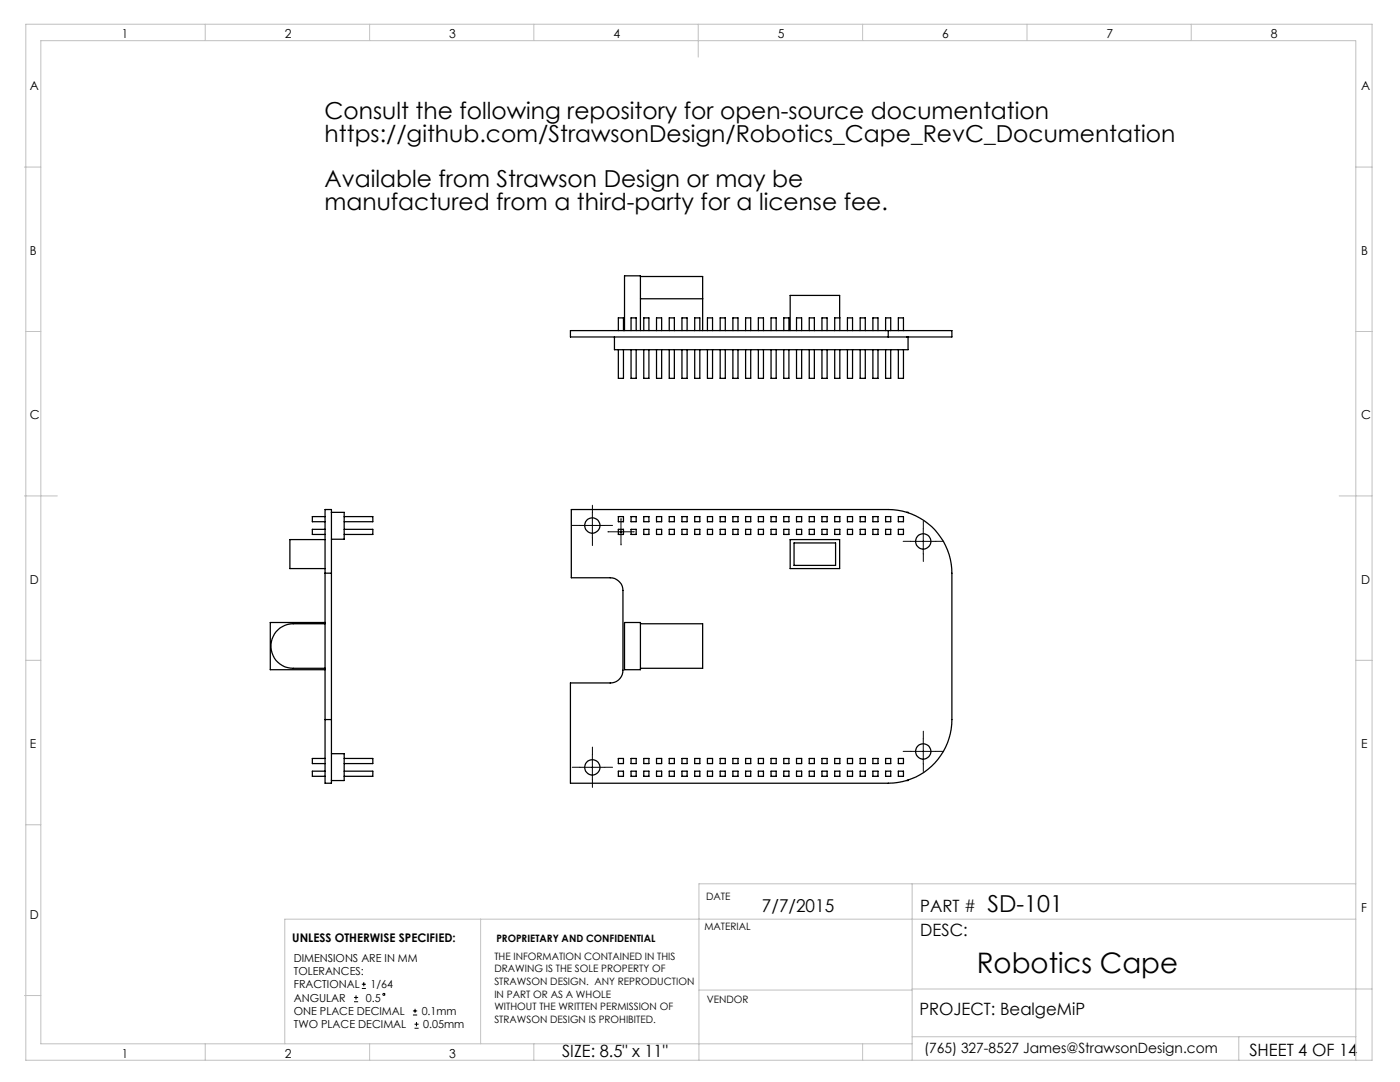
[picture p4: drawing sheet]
<svg xmlns="http://www.w3.org/2000/svg" width="279mm" height="216mm" viewBox="0 0 279 216" stroke-linecap="round" stroke-linejoin="round" font-family="sans-serif">
<g fill="none" stroke="#000" stroke-width=".2">
<path d="M115.7 104.8h5M118.2 102.3v5.1M121.4 106.1h5M123.9 103.6v5M181.8 108h5M184.3 105.5v5M115.7 153.1h5M118.2 150.6v5M181.8 149.9h5M184.3 147.4v5M70.7 199.9h.8M70.7 199h.8"/>
<path d="M71 198.6v.9M72.2 197.2h.8M72.2 196.4h.8M72.6 196v.8M82.4 202.5h.9M82.4 201.7h.9M82.7 205.2h.8M82.7 204.4h.8M82.8 201.3v.8M83.1 203.9v.9"/>
<circle cx="76.6" cy="198.4" r=".21"/>
</g>
<g fill="none" stroke="#000" stroke-width=".2" stroke-dasharray="15.2 1.3 1.3 1.3">
<path d="M115.7 104.8h-1.5M118.2 102.3v-1.5M118.2 107.3v1.6M120.7 104.8h1.6M121.4 106.1h-.1M123.9 103.6v-.1M123.9 108.6v.1M126.4 106.1h.2M181.8 108h-1.6M184.3 105.5v-1.5M184.3 110.5v1.5M186.8 108h1.5"/>
<path d="M115.7 153.1h-1.5M118.2 150.6v-1.5M118.2 155.6v1.5M120.7 153.1h1.6M181.8 149.9h-1.6M184.3 147.4v-1.5M184.3 152.4v1.5M186.8 149.9h1.5"/>
</g>
<g fill="none" stroke="#c0c0c0" stroke-width=".2">
<path d="M5.2 4.8h268.6v206.8h-268.6zM41 4.8v3.3M73.8 4.8v3.3M106.5 4.8v3.3M139.3 4.8v6.6M172.2 4.8v3.3M205 4.8v3.3M237.7 4.8v3.3M4.9 33.3h3.2M270.5 33.3h3.3M5.2 66.1h2.9M270.5 66.1h3.3"/>
<path d="M4.9 99h6.5M267.3 99h6.5M5.2 131.8h2.9M270.5 131.8h3.3M5.2 164.6h2.9M182 176.4v35.2M270.6 176.4h-131.1v35.2M4.9 198.6h3.2M95.9 183.4v24.9M139.5 197.6h42.5M182 197.3h91.8M270.6 183.4h-213.8v24.9"/>
<path d="M41 208.3v3.3M73.8 208.3v3.3M106.5 208.3v3.3M172.2 208.3v3.3M182 208.3h-173.9v-200.2h262.4l.1 203.5M182 206.9h88.6M247.2 206.9v4.7"/>
</g>
<g fill="none" stroke="#000" stroke-width=".25">
<path d="M127.8 55.2h12.4v4.4M127.8 59.6h12.4M140.2 59.6v6.4M122.6 67.2v2.6h58.6v-2.6M123.4 66v-2.6h1v2.6M123.4 69.8v5.7h1v-5.7M124.6 66v-11h3.2v11M125.9 66v-2.6h1.1v2.6M125.9 69.8v5.7h1.1v-5.7M128.5 66v-2.6h1v2.6M128.5 69.8v5.7h1v-5.7M131 66v-2.6h1v2.6"/>
<path d="M131 69.8v5.7h1v-5.7M133.6 66v-2.6h1v2.6M133.6 69.8v5.7h1v-5.7M136.1 66v-2.6h1v2.6M136.1 69.8v5.7h1v-5.7M138.6 66v-2.6h1.1v2.6M138.6 69.8v5.7h1.1v-5.7M141.2 66v-2.6h1v2.6M141.2 69.8v5.7h1v-5.7M143.7 66v-2.6h1v2.6M143.7 69.8v5.7h1v-5.7M146.3 66v-2.6h1v2.6"/>
<path d="M146.3 69.8v5.7h1v-5.7M148.8 66v-2.6h1v2.6M148.8 69.8v5.7h1v-5.7M151.3 66v-2.6h1.1v2.6M151.3 69.8v5.7h1.1v-5.7M153.9 66v-2.6h1v2.6M153.9 69.8v5.7h1v-5.7M156.4 66v-2.6h1v2.6M156.4 69.8v5.7h1v-5.7M157.7 66v-7.1h9.9v7.1M159 66v-2.6h1v2.6M159 69.8v5.7h1v-5.7"/>
<path d="M161.5 66v-2.6h1v2.6M161.5 69.8v5.7h1v-5.7M164 66v-2.6h1.1v2.6M164 69.8v5.7h1.1v-5.7M166.6 69.8v5.7h1v-5.7M167.6 63.4h-1v2.6M169.1 66v-2.6h1v2.6M169.1 69.8v5.7h1v-5.7M171.7 66v-2.6h1v2.6M171.7 69.8v5.7h1v-5.7M174.2 66v-2.6h1v2.6M174.2 69.8v5.7h1v-5.7"/>
<path d="M176.7 66v-2.6h1.1v2.6M176.7 69.8v5.7h1.1v-5.7M177.3 66h12.7v1.2h-8.8M177.3 67.2h3.9M177.3 66h-63.5v1.2h63.5M177.3 66v1.2M179.3 66v-2.6h1v2.6M179.3 69.8v5.7h1v-5.7M64.9 107.7h-7v5.8h7M64.9 103.1h-2.6v1h2.6M64.9 105.6h-2.6v1h2.6M64.9 114.4h1.2"/>
<path d="M64.9 114.4v29.2M66.1 102.2v-.5h-1.2v12.7M66.1 102.2v12.2M66.1 102.2h2.6v5.4h-2.6M66.1 114.4v29.2M68.7 103.1h5.7v1h-5.7M68.7 105.6h5.7v1h-5.7M114 101.7h63.3a12.7 12.7 0 0 1 12.7 12.7v29.2a12.7 12.7 0 0 1-12.7 12.7h-63.5v-20h8a2.5 2.5 0 0 0 2.5-2.6v-15.9a2.57 2.57 0 0 0-2.5-2.5h-7.8zM123.4 103.1h1v1h-1zM123.4 105.6h1v1h-1zM125.9 103.1h1.1v1h-1.1zM125.9 105.6h1.1v1h-1.1z"/>
<path d="M128.5 103.1h1v1h-1zM128.5 105.6h1v1h-1zM131 103.1h1v1h-1zM131 105.6h1v1h-1zM133.6 103.1h1v1h-1zM133.6 105.6h1v1h-1zM136.1 103.1h1v1h-1zM136.1 105.6h1v1h-1zM138.6 103.1h1.1v1h-1.1zM138.6 105.6h1.1v1h-1.1zM141.2 103.1h1v1h-1zM141.2 105.6h1v1h-1z"/>
<path d="M143.7 103.1h1v1h-1zM143.7 105.6h1v1h-1zM146.3 103.1h1v1h-1zM146.3 105.6h1v1h-1zM148.8 103.1h1v1h-1zM148.8 105.6h1v1h-1zM151.3 103.1h1.1v1h-1.1zM151.3 105.6h1.1v1h-1.1zM153.9 103.1h1v1h-1zM153.9 105.6h1v1h-1zM156.4 103.1h1v1h-1zM156.4 105.6h1v1h-1z"/>
<path d="M157.7 107.7h9.9v5.8h-9.9zM158.5 108.3h8.3v4.5h-8.3zM159 103.1h1v1h-1zM159 105.6h1v1h-1zM161.5 103.1h1v1h-1zM161.5 105.6h1v1h-1zM164 103.1h1.1v1h-1.1zM164 105.6h1.1v1h-1.1zM166.6 103.1h1v1h-1zM166.6 105.6h1v1h-1zM169.1 103.1h1v1h-1zM169.1 105.6h1v1h-1z"/>
<path d="M171.7 103.1h1v1h-1zM171.7 105.6h1v1h-1zM174.2 103.1h1v1h-1zM174.2 105.6h1v1h-1zM176.7 103.1h1.1v1h-1.1zM176.7 105.6h1.1v1h-1.1zM179.3 103.1h1v1h-1zM179.3 105.6h1v1h-1zM180.9 102.2l.3 .1M64.9 124.5h-6.4a4.4 4.4 0 0 0-4.4 4.4 4.4 4.4 0 0 0 4.4 4.5h6.4M64.9 124.2h-11v9.4h11M124.6 124.2h3.2v9.4h-3.2z"/>
<path d="M127.8 124.5h12.4v8.9h-12.4M64.9 143.6v12.7h1.2v-.5M64.9 151.3h-2.6v1.1h2.6M64.9 153.9h-2.6v1h2.6M64.9 143.6h1.2M66.1 143.6v12.2M66.1 150.4h2.6v5.4h-2.6M68.7 151.3h5.7v1.1h-5.7M68.7 153.9h5.7v1h-5.7M123.4 151.3h1v1.1h-1zM123.4 153.9h1v1h-1zM125.9 151.3h1.1v1.1h-1.1z"/>
<path d="M125.9 153.9h1.1v1h-1.1zM128.5 151.3h1v1.1h-1zM128.5 153.9h1v1h-1zM131 151.3h1v1.1h-1zM131 153.9h1v1h-1zM133.6 151.3h1v1.1h-1zM133.6 153.9h1v1h-1zM136.1 151.3h1v1.1h-1zM136.1 153.9h1v1h-1zM138.6 151.3h1.1v1.1h-1.1zM138.6 153.9h1.1v1h-1.1zM141.2 151.3h1v1.1h-1z"/>
<path d="M141.2 153.9h1v1h-1zM143.7 151.3h1v1.1h-1zM143.7 153.9h1v1h-1zM146.3 151.3h1v1.1h-1zM146.3 153.9h1v1h-1zM148.8 151.3h1v1.1h-1zM148.8 153.9h1v1h-1zM151.3 151.3h1.1v1.1h-1.1zM151.3 153.9h1.1v1h-1.1zM153.9 151.3h1v1.1h-1zM153.9 153.9h1v1h-1zM156.4 151.3h1v1.1h-1z"/>
<path d="M156.4 153.9h1v1h-1zM159 151.3h1v1.1h-1zM159 153.9h1v1h-1zM161.5 151.3h1v1.1h-1zM161.5 153.9h1v1h-1zM164 151.3h1.1v1.1h-1.1zM164 153.9h1.1v1h-1.1zM166.6 151.3h1v1.1h-1zM166.6 153.9h1v1h-1zM169.1 151.3h1v1.1h-1zM169.1 153.9h1v1h-1zM171.7 151.3h1v1.1h-1z"/>
<path d="M171.7 153.9h1v1h-1zM174.2 151.3h1v1.1h-1zM174.2 153.9h1v1h-1zM176.7 151.3h1.1v1.1h-1.1zM176.7 153.9h1.1v1h-1.1zM179.3 151.3h1v1.1h-1zM179.3 153.9h1v1h-1zM181.2 155.6l-.3 .2"/>
<circle cx="118.2" cy="104.9" r="1.53"/>
<circle cx="123.9" cy="106.1" r=".13"/>
<circle cx="184.2" cy="108" r="1.53"/>
<circle cx="118.2" cy="153.1" r="1.53"/>
<circle cx="184.2" cy="150" r="1.53"/>
</g>
<text font-size="5.6" x="195" y="194.1">Robotics Cape</text>
<g font-size="4.7">
<text x="64.8" y="23.8">Consult the following repository for open-source documentation</text>
<text x="64.8" y="28.3">https://github.com/StrawsonDesign/Robotics_Cape_RevC_Documentation</text>
<text x="64.8" y="37.4">Available from Strawson Design or may be</text>
<text x="64.8" y="41.9">manufactured from a third-party for a license fee.</text>
<text x="197" y="182.1">SD-101</text>
</g>
<text font-size="3.5" x="152.1" y="182.1">7/7/2015</text>
<g font-size="3.4">
<text x="183.7" y="182">PART #</text>
<text x="183.7" y="186.7">DESC:</text>
<text x="183.5" y="202.5">PROJECT: BealgeMiP</text>
<text x="112.2" y="211">SIZE: 8.5&quot; x 11&quot;</text>
<text x="249.3" y="210.7">SHEET 4 OF 14</text>
</g>
<text font-size="2.8" x="184.4" y="210.1">(765) 327-8527 James@StrawsonDesign.com</text>
<g font-size="2.5">
<text x="24.3" y="7.6">1</text>
<text x="56.8" y="7.6">2</text>
<text x="89.6" y="7.6">3</text>
<text x="122.4" y="7.6">4</text>
<text x="155.2" y="7.6">5</text>
<text x="188" y="7.6">6</text>
<text x="220.8" y="7.6">7</text>
<text x="253.6" y="7.6">8</text>
<text x="6" y="18">A</text>
<text x="271.7" y="18">A</text>
<text x="6" y="50.8">B</text>
<text x="271.7" y="50.8">B</text>
<text x="6" y="83.6">C</text>
<text x="271.7" y="83.7">C</text>
<text x="6" y="116.4">D</text>
<text x="271.7" y="116.4">D</text>
<text x="6" y="149.2">E</text>
<text x="271.7" y="149.2">E</text>
<text x="6" y="183.3">D</text>
<text x="271.7" y="182">F</text>
<text x="24.3" y="211">1</text>
<text x="56.8" y="211">2</text>
<text x="89.6" y="211">3</text>
</g>
<text font-size="2.4" x="58.3" y="187.9">UNLESS OTHERWISE SPECIFIED:</text>
<g font-size="2.2">
<text x="58.6" y="191.9">DIMENSIONS ARE IN MM</text>
<text x="58.6" y="194.6">TOLERANCES:</text>
<text x="58.6" y="197.2">FRACTIONAL</text>
<text x="73.9" y="197.2">1/64</text>
<text x="58.6" y="202.5">ONE PLACE DECIMAL</text>
<text x="58.6" y="199.9">ANGULAR</text>
<text x="73" y="199.9">0.5</text>
<text x="84.2" y="202.5">0.1mm</text>
<text x="58.6" y="205.2">TWO PLACE DECIMAL</text>
<text x="84.5" y="205.2">0.05mm</text>
</g>
<g font-size="2">
<text x="140.9" y="179.7">DATE</text>
<text x="140.6" y="185.6">MATERIAL</text>
<text x="98.7" y="191.5">THE INFORMATION CONTAINED IN THIS</text>
<text x="99.1" y="187.9">PROPRIETARY AND CONFIDENTIAL</text>
<text x="98.7" y="194">DRAWING IS THE SOLE PROPERTY OF</text>
<text x="98.7" y="196.6">STRAWSON DESIGN. ANY REPRODUCTION</text>
<text x="98.7" y="199.1">IN PART OR AS A WHOLE</text>
<text x="98.7" y="201.6">WITHOUT THE WRITTEN PERMISSION OF</text>
<text x="141" y="200.1">VENDOR</text>
<text x="98.7" y="204.1">STRAWSON DESIGN IS PROHIBITED.</text>
</g>
</svg>
